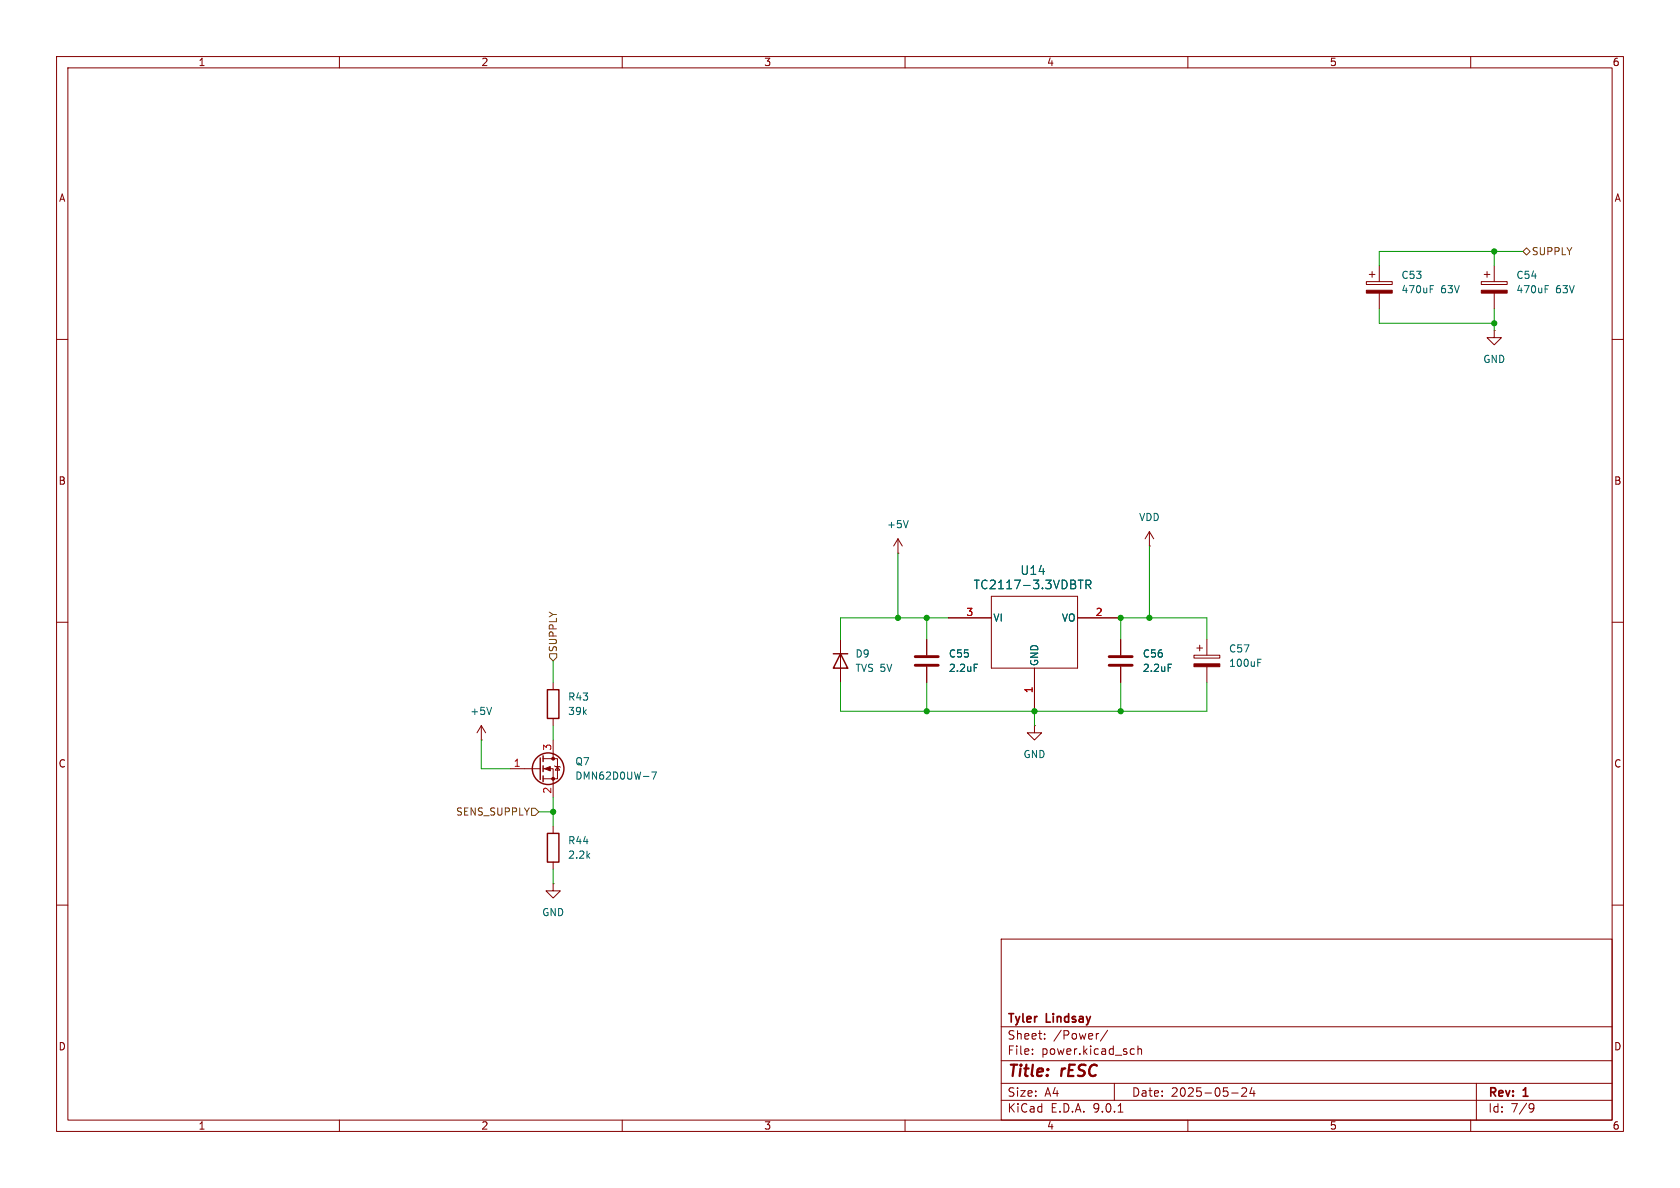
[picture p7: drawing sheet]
(kicad_sch
 (version 20250114)
 (generator "eeschema")
 (generator_version "9.0")
 (paper "A4")
 (title_block
  (title "rESC")
  (date "2025-05-24")
  (rev "1")
  (company "Tyler Lindsay"))
 (lib_symbols
  (symbol "Device:C"
   (pin_numbers (hide yes))
   (pin_names
    (offset 0.254)) (exclude_from_sim no) (in_bom yes) (on_board yes)
   (property "Reference" "C" (at 0.635 2.54 0) (effects (font (size 1.27 1.27)) (justify left)))
   (property "Value" "C" (at 0.635 -2.54 0) (effects (font (size 1.27 1.27)) (justify left)))
   (property "Footprint" "" (at 0.9652 -3.81 0) (effects (font (size 1.27 1.27)) (hide yes)))
   (property "Datasheet" "~" (at 0 0 0) (effects (font (size 1.27 1.27)) (hide yes)))
   (property "Description" "Unpolarized capacitor" (at 0 0 0) (effects (font (size 1.27 1.27)) (hide yes)))
   (symbol "C_0_1"
    (polyline (pts (xy -2.032 0.762) (xy 2.032 0.762)) (stroke (width 0.508) (type default)) (fill (type none)))
    (polyline (pts (xy -2.032 -0.762) (xy 2.032 -0.762)) (stroke (width 0.508) (type default)) (fill (type none))))
   (symbol "C_1_1"
    (pin passive line (at 0 3.81 270) (length 2.794) (name "~" (effects (font (size 1.27 1.27)))) (number "1" (effects (font (size 1.27 1.27)))))
    (pin passive line (at 0 -3.81 90) (length 2.794) (name "~" (effects (font (size 1.27 1.27)))) (number "2" (effects (font (size 1.27 1.27))))))
   (embedded_fonts no))
  (symbol "Device:C_Polarized"
   (pin_numbers (hide yes))
   (pin_names
    (offset 0.254)) (exclude_from_sim no) (in_bom yes) (on_board yes)
   (property "Reference" "C" (at 0.635 2.54 0) (effects (font (size 1.27 1.27)) (justify left)))
   (property "Value" "C_Polarized" (at 0.635 -2.54 0) (effects (font (size 1.27 1.27)) (justify left)))
   (property "Footprint" "" (at 0.9652 -3.81 0) (effects (font (size 1.27 1.27)) (hide yes)))
   (property "Datasheet" "~" (at 0 0 0) (effects (font (size 1.27 1.27)) (hide yes)))
   (property "Description" "Polarized capacitor" (at 0 0 0) (effects (font (size 1.27 1.27)) (hide yes)))
   (symbol "C_Polarized_0_1"
    (rectangle (start -2.286 0.508) (end 2.286 1.016) (stroke (width 0) (type default)) (fill (type none)))
    (polyline (pts (xy -1.778 2.286) (xy -0.762 2.286)) (stroke (width 0) (type default)) (fill (type none)))
    (polyline (pts (xy -1.27 2.794) (xy -1.27 1.778)) (stroke (width 0) (type default)) (fill (type none)))
    (rectangle (start 2.286 -0.508) (end -2.286 -1.016) (stroke (width 0) (type default)) (fill (type outline))))
   (symbol "C_Polarized_1_1"
    (pin passive line (at 0 3.81 270) (length 2.794) (name "~" (effects (font (size 1.27 1.27)))) (number "1" (effects (font (size 1.27 1.27)))))
    (pin passive line (at 0 -3.81 90) (length 2.794) (name "~" (effects (font (size 1.27 1.27)))) (number "2" (effects (font (size 1.27 1.27))))))
   (embedded_fonts no))
  (symbol "Device:D"
   (pin_numbers (hide yes))
   (pin_names
    (offset 1.016) (hide yes)) (exclude_from_sim no) (in_bom yes) (on_board yes)
   (property "Reference" "D" (at 0 2.54 0) (effects (font (size 1.27 1.27))))
   (property "Value" "D" (at 0 -2.54 0) (effects (font (size 1.27 1.27))))
   (property "Footprint" "" (at 0 0 0) (effects (font (size 1.27 1.27)) (hide yes)))
   (property "Datasheet" "~" (at 0 0 0) (effects (font (size 1.27 1.27)) (hide yes)))
   (property "Description" "Diode" (at 0 0 0) (effects (font (size 1.27 1.27)) (hide yes)))
   (property "Sim.Device" "D" (at 0 0 0) (effects (font (size 1.27 1.27)) (hide yes)))
   (property "Sim.Pins" "1=K 2=A" (at 0 0 0) (effects (font (size 1.27 1.27)) (hide yes)))
   (symbol "D_0_1"
    (polyline (pts (xy -1.27 1.27) (xy -1.27 -1.27)) (stroke (width 0.254) (type default)) (fill (type none)))
    (polyline (pts (xy 1.27 1.27) (xy 1.27 -1.27) (xy -1.27 0) (xy 1.27 1.27)) (stroke (width 0.254) (type default)) (fill (type none)))
    (polyline (pts (xy 1.27 0) (xy -1.27 0)) (stroke (width 0) (type default)) (fill (type none))))
   (symbol "D_1_1"
    (pin passive line (at -3.81 0 0) (length 2.54) (name "K" (effects (font (size 1.27 1.27)))) (number "1" (effects (font (size 1.27 1.27)))))
    (pin passive line (at 3.81 0 180) (length 2.54) (name "A" (effects (font (size 1.27 1.27)))) (number "2" (effects (font (size 1.27 1.27))))))
   (embedded_fonts no))
  (symbol "Device:R"
   (pin_numbers (hide yes))
   (pin_names
    (offset 0)) (exclude_from_sim no) (in_bom yes) (on_board yes)
   (property "Reference" "R" (at 2.032 0 90) (effects (font (size 1.27 1.27))))
   (property "Value" "R" (at 0 0 90) (effects (font (size 1.27 1.27))))
   (property "Footprint" "" (at -1.778 0 90) (effects (font (size 1.27 1.27)) (hide yes)))
   (property "Datasheet" "~" (at 0 0 0) (effects (font (size 1.27 1.27)) (hide yes)))
   (property "Description" "Resistor" (at 0 0 0) (effects (font (size 1.27 1.27)) (hide yes)))
   (symbol "R_0_1"
    (rectangle (start -1.016 -2.54) (end 1.016 2.54) (stroke (width 0.254) (type default)) (fill (type none))))
   (symbol "R_1_1"
    (pin passive line (at 0 3.81 270) (length 1.27) (name "~" (effects (font (size 1.27 1.27)))) (number "1" (effects (font (size 1.27 1.27)))))
    (pin passive line (at 0 -3.81 90) (length 1.27) (name "~" (effects (font (size 1.27 1.27)))) (number "2" (effects (font (size 1.27 1.27))))))
   (embedded_fonts no))
  (symbol "TC2117:TC2117-3.3VDBTR"
   (pin_names
    (offset 0.254)) (exclude_from_sim no) (in_bom yes) (on_board yes)
   (property "Reference" "U14" (at 14.986 9.652 0) (effects (font (size 1.524 1.524))))
   (property "Value" "TC2117-3.3VDBTR" (at 14.986 7.112 0) (effects (font (size 1.524 1.524))))
   (property "Footprint" "SOT-223_3MC_MCH" (at 0 0 0) (effects (font (size 1.27 1.27)
    (italic yes)) (hide yes)))
   (property "Datasheet" "TC2117-3.3VDBTR" (at 0 0 0) (effects (font (size 1.27 1.27)
    (italic yes)) (hide yes)))
   (property "Description" "" (at 0 0 0) (effects (font (size 1.27 1.27)) (hide yes)))
   (property "ki_locked" "" (at 0 0 0) (effects (font (size 1.27 1.27))))
   (symbol "TC2117-3.3VDBTR_0_1"
    (polyline (pts (xy 7.62 5.08) (xy 7.62 -7.62)) (stroke (width 0.127) (type default)) (fill (type none)))
    (polyline (pts (xy 7.62 -7.62) (xy 22.86 -7.62)) (stroke (width 0.127) (type default)) (fill (type none)))
    (polyline (pts (xy 22.86 5.08) (xy 7.62 5.08)) (stroke (width 0.127) (type default)) (fill (type none)))
    (polyline (pts (xy 22.86 -7.62) (xy 22.86 5.08)) (stroke (width 0.127) (type default)) (fill (type none))))
   (symbol "TC2117-3.3VDBTR_1_1"
    (pin unspecified line (at 0 1.27 0) (length 7.62) (name "VI" (effects (font (size 1.27 1.27)))) (number "3" (effects (font (size 1.27 1.27)))))
    (pin unspecified line (at 15.24 -15.24 90) (length 7.62) (name "GND" (effects (font (size 1.27 1.27)))) (number "1" (effects (font (size 1.27 1.27)))))
    (pin unspecified line (at 30.48 1.27 180) (length 7.62) (name "VO" (effects (font (size 1.27 1.27)))) (number "2" (effects (font (size 1.27 1.27))))))
   (embedded_fonts no))
  (symbol "Transistor_FET:DMN61D8LQ"
   (pin_names (hide yes)) (exclude_from_sim no) (in_bom yes) (on_board yes)
   (property "Reference" "Q" (at 5.08 1.905 0) (effects (font (size 1.27 1.27)) (justify left)))
   (property "Value" "DMN61D8LQ" (at 5.08 0 0) (effects (font (size 1.27 1.27)) (justify left)))
   (property "Footprint" "Package_TO_SOT_SMD:SOT-23" (at 5.08 -1.905 0) (effects (font (size 1.27 1.27)
    (italic yes)) (justify left) (hide yes)))
   (property "Datasheet" "https://www.diodes.com/assets/Datasheets/DMN61D8LQ.pdf" (at 5.08 -3.81 0) (effects (font (size 1.27 1.27)) (justify left) (hide yes)))
   (property "Description" "60V Vds, 0.470A Id, N-Channel MOSFET for switching inductive loads , SOT-23" (at 0 0 0) (effects (font (size 1.27 1.27)) (hide yes)))
   (symbol "DMN61D8LQ_0_1"
    (polyline (pts (xy 0.254 1.905) (xy 0.254 -1.905)) (stroke (width 0.254) (type default)) (fill (type none)))
    (polyline (pts (xy 0.254 0) (xy -2.54 0)) (stroke (width 0) (type default)) (fill (type none)))
    (polyline (pts (xy 0.762 2.286) (xy 0.762 1.27)) (stroke (width 0.254) (type default)) (fill (type none)))
    (polyline (pts (xy 0.762 0.508) (xy 0.762 -0.508)) (stroke (width 0.254) (type default)) (fill (type none)))
    (polyline (pts (xy 0.762 -1.27) (xy 0.762 -2.286)) (stroke (width 0.254) (type default)) (fill (type none)))
    (polyline (pts (xy 0.762 -1.778) (xy 3.302 -1.778) (xy 3.302 1.778) (xy 0.762 1.778)) (stroke (width 0) (type default)) (fill (type none)))
    (polyline (pts (xy 1.016 0) (xy 2.032 0.381) (xy 2.032 -0.381) (xy 1.016 0)) (stroke (width 0) (type default)) (fill (type outline)))
    (circle (center 1.651 0) (radius 2.794) (stroke (width 0.254) (type default)) (fill (type none)))
    (polyline (pts (xy 2.54 2.54) (xy 2.54 1.778)) (stroke (width 0) (type default)) (fill (type none)))
    (circle (center 2.54 1.778) (radius 0.254) (stroke (width 0) (type default)) (fill (type outline)))
    (circle (center 2.54 -1.778) (radius 0.254) (stroke (width 0) (type default)) (fill (type outline)))
    (polyline (pts (xy 2.54 -2.54) (xy 2.54 0) (xy 0.762 0)) (stroke (width 0) (type default)) (fill (type none)))
    (polyline (pts (xy 2.794 0.508) (xy 2.921 0.381) (xy 3.683 0.381) (xy 3.81 0.254)) (stroke (width 0) (type default)) (fill (type none)))
    (polyline (pts (xy 3.302 0.381) (xy 2.921 -0.254) (xy 3.683 -0.254) (xy 3.302 0.381)) (stroke (width 0) (type default)) (fill (type none))))
   (symbol "DMN61D8LQ_1_1"
    (pin input line (at -5.08 0 0) (length 2.54) (name "G" (effects (font (size 1.27 1.27)))) (number "1" (effects (font (size 1.27 1.27)))))
    (pin passive line (at 2.54 5.08 270) (length 2.54) (name "D" (effects (font (size 1.27 1.27)))) (number "3" (effects (font (size 1.27 1.27)))))
    (pin passive line (at 2.54 -5.08 90) (length 2.54) (name "S" (effects (font (size 1.27 1.27)))) (number "2" (effects (font (size 1.27 1.27))))))
   (embedded_fonts no))
  (symbol "power:+5V"
   (power)
   (pin_numbers (hide yes))
   (pin_names
    (offset 0) (hide yes)) (exclude_from_sim no) (in_bom yes) (on_board yes)
   (property "Reference" "#PWR" (at 0 -3.81 0) (effects (font (size 1.27 1.27)) (hide yes)))
   (property "Value" "+5V" (at 0 3.556 0) (effects (font (size 1.27 1.27))))
   (property "Footprint" "" (at 0 0 0) (effects (font (size 1.27 1.27)) (hide yes)))
   (property "Datasheet" "" (at 0 0 0) (effects (font (size 1.27 1.27)) (hide yes)))
   (property "Description" "Power symbol creates a global label with name \"+5V\"" (at 0 0 0) (effects (font (size 1.27 1.27)) (hide yes)))
   (symbol "+5V_0_1"
    (polyline (pts (xy -0.762 1.27) (xy 0 2.54)) (stroke (width 0) (type default)) (fill (type none)))
    (polyline (pts (xy 0 2.54) (xy 0.762 1.27)) (stroke (width 0) (type default)) (fill (type none)))
    (polyline (pts (xy 0 0) (xy 0 2.54)) (stroke (width 0) (type default)) (fill (type none))))
   (symbol "+5V_1_1"
    (pin power_in line (at 0 0 90) (length 0) (name "~" (effects (font (size 1.27 1.27)))) (number "1" (effects (font (size 1.27 1.27))))))
   (embedded_fonts no))
  (symbol "power:GND"
   (power)
   (pin_numbers (hide yes))
   (pin_names
    (offset 0) (hide yes)) (exclude_from_sim no) (in_bom yes) (on_board yes)
   (property "Reference" "#PWR" (at 0 -6.35 0) (effects (font (size 1.27 1.27)) (hide yes)))
   (property "Value" "GND" (at 0 -3.81 0) (effects (font (size 1.27 1.27))))
   (property "Footprint" "" (at 0 0 0) (effects (font (size 1.27 1.27)) (hide yes)))
   (property "Datasheet" "" (at 0 0 0) (effects (font (size 1.27 1.27)) (hide yes)))
   (property "Description" "Power symbol creates a global label with name \"GND\" , ground" (at 0 0 0) (effects (font (size 1.27 1.27)) (hide yes)))
   (symbol "GND_0_1"
    (polyline (pts (xy 0 0) (xy 0 -1.27) (xy 1.27 -1.27) (xy 0 -2.54) (xy -1.27 -1.27) (xy 0 -1.27)) (stroke (width 0) (type default)) (fill (type none))))
   (symbol "GND_1_1"
    (pin power_in line (at 0 0 270) (length 0) (name "~" (effects (font (size 1.27 1.27)))) (number "1" (effects (font (size 1.27 1.27))))))
   (embedded_fonts no))
  (symbol "power:VDD"
   (power)
   (pin_numbers (hide yes))
   (pin_names
    (offset 0) (hide yes)) (exclude_from_sim no) (in_bom yes) (on_board yes)
   (property "Reference" "#PWR" (at 0 -3.81 0) (effects (font (size 1.27 1.27)) (hide yes)))
   (property "Value" "VDD" (at 0 3.556 0) (effects (font (size 1.27 1.27))))
   (property "Footprint" "" (at 0 0 0) (effects (font (size 1.27 1.27)) (hide yes)))
   (property "Datasheet" "" (at 0 0 0) (effects (font (size 1.27 1.27)) (hide yes)))
   (property "Description" "Power symbol creates a global label with name \"VDD\"" (at 0 0 0) (effects (font (size 1.27 1.27)) (hide yes)))
   (symbol "VDD_0_1"
    (polyline (pts (xy -0.762 1.27) (xy 0 2.54)) (stroke (width 0) (type default)) (fill (type none)))
    (polyline (pts (xy 0 2.54) (xy 0.762 1.27)) (stroke (width 0) (type default)) (fill (type none)))
    (polyline (pts (xy 0 0) (xy 0 2.54)) (stroke (width 0) (type default)) (fill (type none))))
   (symbol "VDD_1_1"
    (pin power_in line (at 0 0 90) (length 0) (name "~" (effects (font (size 1.27 1.27)))) (number "1" (effects (font (size 1.27 1.27))))))
   (embedded_fonts no)))
 (junction
  (at 198.12 125.73)
  (diameter 0)
  (color 0 0 0 0))
 (junction
  (at 264.16 57.15)
  (diameter 0)
  (color 0 0 0 0))
 (junction
  (at 97.79 143.51)
  (diameter 0)
  (color 0 0 0 0))
 (junction
  (at 264.16 44.45)
  (diameter 0)
  (color 0 0 0 0))
 (junction
  (at 163.83 109.22)
  (diameter 0)
  (color 0 0 0 0))
 (junction
  (at 158.75 109.22)
  (diameter 0)
  (color 0 0 0 0))
 (junction
  (at 198.12 109.22)
  (diameter 0)
  (color 0 0 0 0))
 (junction
  (at 163.83 125.73)
  (diameter 0)
  (color 0 0 0 0))
 (junction
  (at 182.88 125.73)
  (diameter 0)
  (color 0 0 0 0))
 (junction
  (at 203.2 109.22)
  (diameter 0)
  (color 0 0 0 0))
 (wire
  (pts (xy 97.79 153.67) (xy 97.79 156.21))
  (stroke (width 0) (type default)))
 (wire
  (pts (xy 203.2 109.22) (xy 203.2 96.52))
  (stroke (width 0) (type default)))
 (wire
  (pts (xy 158.75 109.22) (xy 163.83 109.22))
  (stroke (width 0) (type default)))
 (wire
  (pts (xy 264.16 54.61) (xy 264.16 57.15))
  (stroke (width 0) (type default)))
 (wire
  (pts (xy 85.09 135.89) (xy 85.09 130.81))
  (stroke (width 0) (type default)))
 (wire
  (pts (xy 182.88 125.73) (xy 182.88 128.27))
  (stroke (width 0) (type default)))
 (wire
  (pts (xy 198.12 109.22) (xy 198.12 113.03))
  (stroke (width 0) (type default)))
 (wire
  (pts (xy 203.2 109.22) (xy 213.36 109.22))
  (stroke (width 0) (type default)))
 (wire
  (pts (xy 213.36 113.03) (xy 213.36 109.22))
  (stroke (width 0) (type default)))
 (wire
  (pts (xy 97.79 116.84) (xy 97.79 120.65))
  (stroke (width 0) (type default)))
 (wire
  (pts (xy 198.12 125.73) (xy 213.36 125.73))
  (stroke (width 0) (type default)))
 (wire
  (pts (xy 90.17 135.89) (xy 85.09 135.89))
  (stroke (width 0) (type default)))
 (wire
  (pts (xy 158.75 97.79) (xy 158.75 109.22))
  (stroke (width 0) (type default)))
 (wire
  (pts (xy 243.84 44.45) (xy 243.84 46.99))
  (stroke (width 0) (type default)))
 (wire
  (pts (xy 163.83 120.65) (xy 163.83 125.73))
  (stroke (width 0) (type default)))
 (wire
  (pts (xy 213.36 120.65) (xy 213.36 125.73))
  (stroke (width 0) (type default)))
 (wire
  (pts (xy 97.79 128.27) (xy 97.79 130.81))
  (stroke (width 0) (type default)))
 (wire
  (pts (xy 264.16 58.42) (xy 264.16 57.15))
  (stroke (width 0) (type default)))
 (wire
  (pts (xy 95.25 143.51) (xy 97.79 143.51))
  (stroke (width 0) (type default)))
 (wire
  (pts (xy 243.84 54.61) (xy 243.84 57.15))
  (stroke (width 0) (type default)))
 (wire
  (pts (xy 148.59 120.65) (xy 148.59 125.73))
  (stroke (width 0) (type default)))
 (wire
  (pts (xy 198.12 109.22) (xy 203.2 109.22))
  (stroke (width 0) (type default)))
 (wire
  (pts (xy 182.88 125.73) (xy 198.12 125.73))
  (stroke (width 0) (type default)))
 (wire
  (pts (xy 148.59 109.22) (xy 158.75 109.22))
  (stroke (width 0) (type default)))
 (wire
  (pts (xy 148.59 125.73) (xy 163.83 125.73))
  (stroke (width 0) (type default)))
 (wire
  (pts (xy 163.83 109.22) (xy 163.83 113.03))
  (stroke (width 0) (type default)))
 (wire
  (pts (xy 264.16 44.45) (xy 264.16 46.99))
  (stroke (width 0) (type default)))
 (wire
  (pts (xy 163.83 125.73) (xy 182.88 125.73))
  (stroke (width 0) (type default)))
 (wire
  (pts (xy 148.59 113.03) (xy 148.59 109.22))
  (stroke (width 0) (type default)))
 (wire
  (pts (xy 264.16 44.45) (xy 243.84 44.45))
  (stroke (width 0) (type default)))
 (wire
  (pts (xy 167.64 109.22) (xy 163.83 109.22))
  (stroke (width 0) (type default)))
 (wire
  (pts (xy 264.16 57.15) (xy 243.84 57.15))
  (stroke (width 0) (type default)))
 (wire
  (pts (xy 97.79 140.97) (xy 97.79 143.51))
  (stroke (width 0) (type default)))
 (wire
  (pts (xy 97.79 143.51) (xy 97.79 146.05))
  (stroke (width 0) (type default)))
 (wire
  (pts (xy 264.16 44.45) (xy 269.24 44.45))
  (stroke (width 0) (type default)))
 (wire
  (pts (xy 198.12 120.65) (xy 198.12 125.73))
  (stroke (width 0) (type default)))
 (hierarchical_label "SUPPLY"
  (shape input)
  (at 97.79 116.84 90)
  (effects (font (size 1.27 1.27)) (justify left)))
 (hierarchical_label "SENS_SUPPLY"
  (shape input)
  (at 95.25 143.51 180)
  (effects (font (size 1.27 1.27)) (justify right)))
 (hierarchical_label "SUPPLY"
  (shape bidirectional)
  (at 269.24 44.45 0)
  (effects (font (size 1.27 1.27)) (justify left)))
 (symbol
  (lib_id "power:GND")
  (at 97.79 156.21 0)
  (unit 1)
  (exclude_from_sim no)
  (in_bom yes)
  (on_board yes)
  (dnp no)
  (fields_autoplaced yes)
  (property "Reference" "#PWR085" (at 97.79 162.56 0) (effects (font (size 1.27 1.27)) (hide yes)))
  (property "Value" "GND" (at 97.79 161.29 0) (effects (font (size 1.27 1.27))))
  (property "Footprint" "" (at 97.79 156.21 0) (effects (font (size 1.27 1.27)) (hide yes)))
  (property "Datasheet" "" (at 97.79 156.21 0) (effects (font (size 1.27 1.27)) (hide yes)))
  (property "Description" "Power symbol creates a global label with name \"GND\" , ground" (at 97.79 156.21 0) (effects (font (size 1.27 1.27)) (hide yes)))
  (pin "1"))
 (symbol
  (lib_id "Device:D")
  (at 148.59 116.84 270)
  (unit 1)
  (exclude_from_sim no)
  (in_bom yes)
  (on_board yes)
  (dnp no)
  (fields_autoplaced yes)
  (property "Reference" "D9" (at 151.13 115.5699 90) (effects (font (size 1.27 1.27)) (justify left)))
  (property "Value" "TVS 5V" (at 151.13 118.1099 90) (effects (font (size 1.27 1.27)) (justify left)))
  (property "Footprint" "footprints:SOD-123FL" (at 148.59 116.84 0) (effects (font (size 1.27 1.27)) (hide yes)))
  (property "Datasheet" "~" (at 148.59 116.84 0) (effects (font (size 1.27 1.27)) (hide yes)))
  (property "Description" "Diode" (at 148.59 116.84 0) (effects (font (size 1.27 1.27)) (hide yes)))
  (property "Sim.Device" "D" (at 148.59 116.84 0) (effects (font (size 1.27 1.27)) (hide yes)))
  (property "Sim.Pins" "1=K 2=A" (at 148.59 116.84 0) (effects (font (size 1.27 1.27)) (hide yes)))
  (pin "2")
  (pin "1"))
 (symbol
  (lib_id "Transistor_FET:DMN61D8LQ")
  (at 95.25 135.89 0)
  (unit 1)
  (exclude_from_sim no)
  (in_bom yes)
  (on_board yes)
  (dnp no)
  (fields_autoplaced yes)
  (property "Reference" "Q7" (at 101.6 134.6199 0) (effects (font (size 1.27 1.27)) (justify left)))
  (property "Value" "DMN62D0UW-7" (at 101.6 137.1599 0) (effects (font (size 1.27 1.27)) (justify left)))
  (property "Footprint" "Package_TO_SOT_SMD:SOT-23" (at 100.33 137.795 0) (effects (font (size 1.27 1.27)
    (italic yes)) (justify left) (hide yes)))
  (property "Datasheet" "" (at 100.33 139.7 0) (effects (font (size 1.27 1.27)) (justify left) (hide yes)))
  (property "Description" "60V Vds, 0.320A Id, N-Channel MOSFET for switching inductive loads , SOT-23" (at 95.25 135.89 0) (effects (font (size 1.27 1.27)) (hide yes)))
  (pin "1")
  (pin "2")
  (pin "3"))
 (symbol
  (lib_id "Device:C")
  (at 163.83 116.84 0)
  (unit 1)
  (exclude_from_sim no)
  (in_bom yes)
  (on_board yes)
  (dnp no)
  (fields_autoplaced yes)
  (property "Reference" "C55" (at 167.64 115.5699 0) (effects (font (size 1.27 1.27)) (justify left)))
  (property "Value" "2.2uF" (at 167.64 118.1099 0) (effects (font (size 1.27 1.27)) (justify left)))
  (property "Footprint" "Capacitor_SMD:C_0402_1005Metric" (at 164.7952 120.65 0) (effects (font (size 1.27 1.27)) (hide yes)))
  (property "Datasheet" "~" (at 163.83 116.84 0) (effects (font (size 1.27 1.27)) (hide yes)))
  (property "Description" "Unpolarized capacitor" (at 163.83 116.84 0) (effects (font (size 1.27 1.27)) (hide yes)))
  (pin "2")
  (pin "1"))
 (symbol
  (lib_id "TC2117:TC2117-3.3VDBTR")
  (at 167.64 110.49 0)
  (unit 1)
  (exclude_from_sim no)
  (in_bom yes)
  (on_board yes)
  (dnp no)
  (fields_autoplaced yes)
  (property "Reference" "U14" (at 182.626 100.838 0) (effects (font (size 1.524 1.524))))
  (property "Value" "TC2117-3.3VDBTR" (at 182.626 103.378 0) (effects (font (size 1.524 1.524))))
  (property "Footprint" "footprints:SOT-223_3MC_MCH_Custom" (at 167.64 110.49 0) (effects (font (size 1.27 1.27)
    (italic yes)) (hide yes)))
  (property "Datasheet" "TC2117-3.3VDBTR" (at 167.64 110.49 0) (effects (font (size 1.27 1.27)
    (italic yes)) (hide yes)))
  (property "Description" "" (at 167.64 110.49 0) (effects (font (size 1.27 1.27)) (hide yes)))
  (pin "1")
  (pin "3")
  (pin "2"))
 (symbol
  (lib_id "Device:C_Polarized")
  (at 243.84 50.8 0)
  (unit 1)
  (exclude_from_sim no)
  (in_bom yes)
  (on_board yes)
  (dnp no)
  (fields_autoplaced yes)
  (property "Reference" "C53" (at 247.65 48.6409 0) (effects (font (size 1.27 1.27)) (justify left)))
  (property "Value" "470uF 63V" (at 247.65 51.1809 0) (effects (font (size 1.27 1.27)) (justify left)))
  (property "Footprint" "footprints:CP_Elec_16x17.5_Panasonic" (at 244.8052 54.61 0) (show_name yes) (effects (font (size 1.27 1.27)) (hide yes)))
  (property "Datasheet" "~" (at 243.84 50.8 0) (effects (font (size 1.27 1.27)) (hide yes)))
  (property "Description" "Polarized capacitor" (at 243.84 50.8 0) (effects (font (size 1.27 1.27)) (hide yes)))
  (pin "2")
  (pin "1"))
 (symbol
  (lib_id "Device:C")
  (at 198.12 116.84 0)
  (unit 1)
  (exclude_from_sim no)
  (in_bom yes)
  (on_board yes)
  (dnp no)
  (fields_autoplaced yes)
  (property "Reference" "C56" (at 201.93 115.5699 0) (effects (font (size 1.27 1.27)) (justify left)))
  (property "Value" "2.2uF" (at 201.93 118.1099 0) (effects (font (size 1.27 1.27)) (justify left)))
  (property "Footprint" "Capacitor_SMD:C_0402_1005Metric" (at 199.0852 120.65 0) (effects (font (size 1.27 1.27)) (hide yes)))
  (property "Datasheet" "~" (at 198.12 116.84 0) (effects (font (size 1.27 1.27)) (hide yes)))
  (property "Description" "Unpolarized capacitor" (at 198.12 116.84 0) (effects (font (size 1.27 1.27)) (hide yes)))
  (pin "2")
  (pin "1"))
 (symbol
  (lib_id "Device:C_Polarized")
  (at 264.16 50.8 0)
  (unit 1)
  (exclude_from_sim no)
  (in_bom yes)
  (on_board yes)
  (dnp no)
  (fields_autoplaced yes)
  (property "Reference" "C54" (at 267.97 48.6409 0) (effects (font (size 1.27 1.27)) (justify left)))
  (property "Value" "470uF 63V" (at 267.97 51.1809 0) (effects (font (size 1.27 1.27)) (justify left)))
  (property "Footprint" "footprints:CP_Elec_16x17.5_Panasonic" (at 265.1252 54.61 0) (show_name yes) (effects (font (size 1.27 1.27)) (hide yes)))
  (property "Datasheet" "~" (at 264.16 50.8 0) (effects (font (size 1.27 1.27)) (hide yes)))
  (property "Description" "Polarized capacitor" (at 264.16 50.8 0) (effects (font (size 1.27 1.27)) (hide yes)))
  (pin "2")
  (pin "1"))
 (symbol
  (lib_id "Device:R")
  (at 97.79 124.46 0)
  (unit 1)
  (exclude_from_sim no)
  (in_bom yes)
  (on_board yes)
  (dnp no)
  (fields_autoplaced yes)
  (property "Reference" "R43" (at 100.33 123.1899 0) (effects (font (size 1.27 1.27)) (justify left)))
  (property "Value" "39k" (at 100.33 125.7299 0) (effects (font (size 1.27 1.27)) (justify left)))
  (property "Footprint" "Resistor_SMD:R_0402_1005Metric" (at 96.012 124.46 90) (effects (font (size 1.27 1.27)) (hide yes)))
  (property "Datasheet" "~" (at 97.79 124.46 0) (effects (font (size 1.27 1.27)) (hide yes)))
  (property "Description" "Resistor" (at 97.79 124.46 0) (effects (font (size 1.27 1.27)) (hide yes)))
  (pin "2")
  (pin "1"))
 (symbol
  (lib_id "power:+5V")
  (at 85.09 130.81 0)
  (unit 1)
  (exclude_from_sim no)
  (in_bom yes)
  (on_board yes)
  (dnp no)
  (fields_autoplaced yes)
  (property "Reference" "#PWR084" (at 85.09 134.62 0) (effects (font (size 1.27 1.27)) (hide yes)))
  (property "Value" "+5V" (at 85.09 125.73 0) (effects (font (size 1.27 1.27))))
  (property "Footprint" "" (at 85.09 130.81 0) (effects (font (size 1.27 1.27)) (hide yes)))
  (property "Datasheet" "" (at 85.09 130.81 0) (effects (font (size 1.27 1.27)) (hide yes)))
  (property "Description" "Power symbol creates a global label with name \"+5V\"" (at 85.09 130.81 0) (effects (font (size 1.27 1.27)) (hide yes)))
  (pin "1"))
 (symbol
  (lib_id "power:VDD")
  (at 203.2 96.52 0)
  (unit 1)
  (exclude_from_sim no)
  (in_bom yes)
  (on_board yes)
  (dnp no)
  (fields_autoplaced yes)
  (property "Reference" "#PWR081" (at 203.2 100.33 0) (effects (font (size 1.27 1.27)) (hide yes)))
  (property "Value" "VDD" (at 203.2 91.44 0) (effects (font (size 1.27 1.27))))
  (property "Footprint" "" (at 203.2 96.52 0) (effects (font (size 1.27 1.27)) (hide yes)))
  (property "Datasheet" "" (at 203.2 96.52 0) (effects (font (size 1.27 1.27)) (hide yes)))
  (property "Description" "Power symbol creates a global label with name \"VDD\"" (at 203.2 96.52 0) (effects (font (size 1.27 1.27)) (hide yes)))
  (pin "1"))
 (symbol
  (lib_id "power:+5V")
  (at 158.75 97.79 0)
  (unit 1)
  (exclude_from_sim no)
  (in_bom yes)
  (on_board yes)
  (dnp no)
  (fields_autoplaced yes)
  (property "Reference" "#PWR082" (at 158.75 101.6 0) (effects (font (size 1.27 1.27)) (hide yes)))
  (property "Value" "+5V" (at 158.75 92.71 0) (effects (font (size 1.27 1.27))))
  (property "Footprint" "" (at 158.75 97.79 0) (effects (font (size 1.27 1.27)) (hide yes)))
  (property "Datasheet" "" (at 158.75 97.79 0) (effects (font (size 1.27 1.27)) (hide yes)))
  (property "Description" "Power symbol creates a global label with name \"+5V\"" (at 158.75 97.79 0) (effects (font (size 1.27 1.27)) (hide yes)))
  (pin "1"))
 (symbol
  (lib_id "power:GND")
  (at 182.88 128.27 0)
  (unit 1)
  (exclude_from_sim no)
  (in_bom yes)
  (on_board yes)
  (dnp no)
  (fields_autoplaced yes)
  (property "Reference" "#PWR083" (at 182.88 134.62 0) (effects (font (size 1.27 1.27)) (hide yes)))
  (property "Value" "GND" (at 182.88 133.35 0) (effects (font (size 1.27 1.27))))
  (property "Footprint" "" (at 182.88 128.27 0) (effects (font (size 1.27 1.27)) (hide yes)))
  (property "Datasheet" "" (at 182.88 128.27 0) (effects (font (size 1.27 1.27)) (hide yes)))
  (property "Description" "Power symbol creates a global label with name \"GND\" , ground" (at 182.88 128.27 0) (effects (font (size 1.27 1.27)) (hide yes)))
  (pin "1"))
 (symbol
  (lib_id "Device:C_Polarized")
  (at 213.36 116.84 0)
  (unit 1)
  (exclude_from_sim no)
  (in_bom yes)
  (on_board yes)
  (dnp no)
  (fields_autoplaced yes)
  (property "Reference" "C57" (at 217.17 114.6809 0) (effects (font (size 1.27 1.27)) (justify left)))
  (property "Value" "100uF" (at 217.17 117.2209 0) (effects (font (size 1.27 1.27)) (justify left)))
  (property "Footprint" "Capacitor_SMD:CP_Elec_5x5.4" (at 214.3252 120.65 0) (effects (font (size 1.27 1.27)) (hide yes)))
  (property "Datasheet" "~" (at 213.36 116.84 0) (effects (font (size 1.27 1.27)) (hide yes)))
  (property "Description" "Polarized capacitor" (at 213.36 116.84 0) (effects (font (size 1.27 1.27)) (hide yes)))
  (pin "2")
  (pin "1"))
 (symbol
  (lib_id "Device:R")
  (at 97.79 149.86 0)
  (unit 1)
  (exclude_from_sim no)
  (in_bom yes)
  (on_board yes)
  (dnp no)
  (fields_autoplaced yes)
  (property "Reference" "R44" (at 100.33 148.5899 0) (effects (font (size 1.27 1.27)) (justify left)))
  (property "Value" "2.2k" (at 100.33 151.1299 0) (effects (font (size 1.27 1.27)) (justify left)))
  (property "Footprint" "Resistor_SMD:R_0402_1005Metric" (at 96.012 149.86 90) (effects (font (size 1.27 1.27)) (hide yes)))
  (property "Datasheet" "~" (at 97.79 149.86 0) (effects (font (size 1.27 1.27)) (hide yes)))
  (property "Description" "Resistor" (at 97.79 149.86 0) (effects (font (size 1.27 1.27)) (hide yes)))
  (pin "2")
  (pin "1"))
 (symbol
  (lib_id "power:GND")
  (at 264.16 58.42 0)
  (unit 1)
  (exclude_from_sim no)
  (in_bom yes)
  (on_board yes)
  (dnp no)
  (fields_autoplaced yes)
  (property "Reference" "#PWR080" (at 264.16 64.77 0) (effects (font (size 1.27 1.27)) (hide yes)))
  (property "Value" "GND" (at 264.16 63.5 0) (effects (font (size 1.27 1.27))))
  (property "Footprint" "" (at 264.16 58.42 0) (effects (font (size 1.27 1.27)) (hide yes)))
  (property "Datasheet" "" (at 264.16 58.42 0) (effects (font (size 1.27 1.27)) (hide yes)))
  (property "Description" "Power symbol creates a global label with name \"GND\" , ground" (at 264.16 58.42 0) (effects (font (size 1.27 1.27)) (hide yes)))
  (pin "1")))
